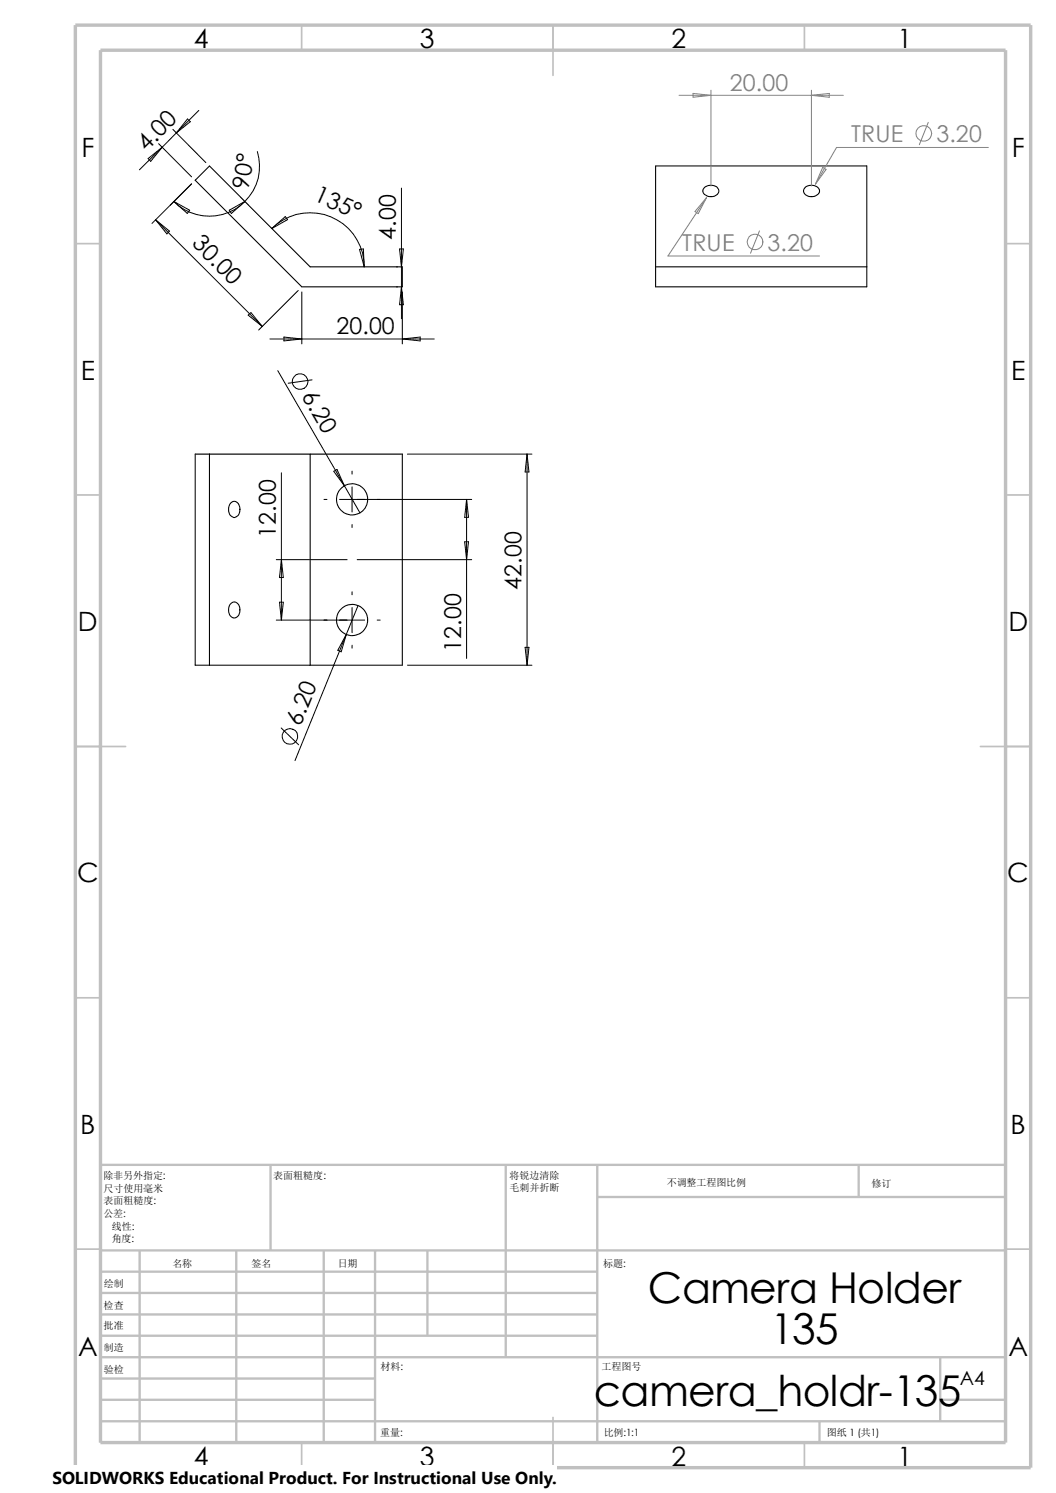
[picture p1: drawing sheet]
<svg xmlns="http://www.w3.org/2000/svg" width="210mm" height="297mm" viewBox="0 0 210 297" stroke-linecap="round" stroke-linejoin="round" font-family="sans-serif">
<g fill="none" stroke="#c0c0c0" stroke-width=".34">
<path d="M60 5v5M110 5v10M160 5v5M15 48.5h5M200 48.5h5M15 98.5h5M200 98.5h5M15 148.5h10M195 148.5h10M15 198.5h5M200 198.5h5M15 248.5h5"/>
<path d="M200 248.5h5M60 287v5M110 282v10M160 287v5"/>
</g>
<g fill="none" stroke="#c0c0c0" stroke-width=".47">
<path d="M53.8 231.7v17.1M100.6 231.7v38.3M118.8 231.7v55.3M118.8 238.1h81.2M170.8 231.7v6.4M200 231.7h-180v55.3M20 248.8h180M20 257.2h98.8M20 253h98.8M27.8 248.8v38.2M47 248.8v38.2M64.4 248.8v38.2"/>
<path d="M74.6 248.8v38.2M85 248.8v16.9M20 265.7h98.8M20 261.5h98.8M20 278.5h54.6M20 274.2h54.6M20 270h180M187 278.5h13M187 270v12.7M20 282.7h180M163 282.7v4.3"/>
</g>
<path d="M15 5h190v287h-190zM20 10h180v277h-180z" fill="none" stroke="#c0c0c0" stroke-width=".68" stroke-linecap="butt"/>
<g fill="none" stroke="#000" stroke-width=".21">
<path d="M38.8 35.9l2.9-2.9 20 20.1h18.3v4h-20zM130.4 33h42v24.1h-42zM140 37.4a1.86 1.86 0 0 1 2.9 .3 1.35 1.35 0 0 1-1.8 1.4 1.17 1.17 0 0 1-1.2-1.6zM160.2 37.2a1.84 1.84 0 0 1 2.8 .7 1.69 1.69 0 0 1-2.8 .8 .94 .94 0 0 1 0-1.5zM130.4 53.1h42M38.8 90.3h41.2v42h-41.2zM41.7 90.3v42M61.7 90.3v42M45.8 100.2a1.04 1.04 0 0 1 1.2-.4 1.04 1.04 0 0 1 .7 1 1.55 1.55 0 0 1-1.2 2.2 1.84 1.84 0 0 1-.7-2.8zM45.8 120.2a1.04 1.04 0 0 1 1.2-.4 1.04 1.04 0 0 1 .7 1 1.45 1.45 0 0 1-1.4 2.1 1.85 1.85 0 0 1-.5-2.7z"/>
<circle cx="70" cy="99.3" r="3.1"/>
<circle cx="70" cy="123.4" r="3.1"/>
</g>
<g fill="none" stroke="#000" stroke-width=".2">
<path d="M29.5 31.5l2.8-2.2-2.3 2.8zM31.5 28.6l6.6 6.6M32.3 29.3l-4.6 4.5M34.4 25.7l6.5 6.6M35.1 26.5l-2.8 2.8M37.3 23.7l.5 .5-2.7 2.3zM38.1 36.6l-7.9 7.8M39.5 22l-4.4 4.5M51.2 30.1a9.7 9.7 0 0 1-2.5 10M79.8 37.4v26M30.9 43.7l2.8 2.3-.5 .5zM30.9 43.7l21.3 21.2"/>
<path d="M34.6 40.1l3.1 1.7-.4 .7zM34.6 40.1a10 10 0 0 0 14.1 0M45.6 41.8l3.1-1.7-2.7 2.4zM54.1 45.5l2.6-2.4 .5 .6zM54.1 45.5a10.8 10.8 0 0 1 11.7-2.4 10.8 10.8 0 0 1 6.6 10M59.3 57.8l-7.9 7.9M60 58.1v10.3M71.5 49.6l.8-.1 .1 3.6zM78.8 53.1h.2M78.8 57.1h.2M79.5 49.5h.7l-.4 3.6zM79.8 57.1l.4 3.5h-.7z"/>
<path d="M80 58.1v10.3M49.4 62.7l.5-.5 2.3 2.7zM53.7 67.4h32.7M55.2 73.7l16.4 28.3M56.5 67.1l3.5 .3-3.5 .4zM62.1 75.6l-4.8 .6M80 67.4l3.6-.3v.7zM56 94.1v29.3M64.4 99.4h.6M66.4 93.8l.6-.4 1.5 3.2zM67.5 99.4h26.3M70 93.7v.6"/>
<path d="M70 96.9v5M81 90.3h24.8M92.8 99.4v31.6M92.8 99.4l.4 3.5h-.8zM104.8 90.3l.4 3.6h-.8zM104.8 90.3v42M54.9 111.3h14.1M55.6 119.8h.7l-.3 3.6zM56 111.3l.3 3.6h-.7zM70 104.4v.5M70 117.7v.6M71 111.3h22.8"/>
<path d="M92.4 107.8h.8l-.4 3.5zM54.9 123.4h17.6M68.9 126.2l-10.2 25.1M68.9 126.2l-1 3.5-.7-.3zM70 120.9v5M70 128.4v.5M71.2 120.5l-2.3 5.7M75 123.4h.6M81 132.3h24.8M104.4 128.8h.8l-.4 3.5zM55.9 144.8l3.5 3.4"/>
<circle cx="59.7" cy="75.9" r="1.56"/>
<circle cx="57.7" cy="146.5" r="1.55"/>
</g>
<g fill="none" stroke="#808080" stroke-width=".2">
<path d="M135 19h32.7M137.8 18.6l3.6 .4-3.6 .3zM141.4 17.9v19.1M161.4 17.9v19.1M161.4 19l3.5-.4v.7zM140.5 39.3l-7.7 11.6h30.2M140.5 39.3l-1.6 3.2-.7-.4zM163.6 33.3l.7 .4-2.1 2.9zM184.6 24.3l-1.8 4.5M196.6 29.3h-30.2l-4.2 7.3M151 45.9l-1.7 4.5"/>
<circle cx="183.7" cy="26.5" r="1.56"/>
<circle cx="150.2" cy="48.1" r="1.56"/>
</g>
<path d="M10.4 291.5h100.4v5.5h-100.4z" fill="#fff"/>
<g font-size="8.5">
<text x="128.9" y="259.2">Camera Holder</text>
<text x="153.2" y="267.3">135</text>
<text x="118.1" y="279.7">camera_holdr-135</text>
</g>
<g font-size="5.3">
<text x="38.5" y="9.6">4</text>
<text x="83.5" y="9.6">3</text>
<text x="133.5" y="9.6">2</text>
<text x="178.5" y="9.6">1</text>
<text x="16.2" y="31.3">F</text>
<text x="201.2" y="31.3">F</text>
<text x="16" y="75.6">E</text>
<text x="201.1" y="75.6">E</text>
<text x="15.5" y="125.6">D</text>
<text x="200.6" y="125.6">D</text>
<text x="15.3" y="175.6">C</text>
<text x="200.3" y="175.6">C</text>
<text x="16" y="225.6">B</text>
<text x="201" y="225.6">B</text>
<text x="15.5" y="269.8">A</text>
<text x="200.5" y="269.8">A</text>
<text x="38.5" y="291.6">4</text>
<text x="83.5" y="291.6">3</text>
<text x="133.5" y="291.6">2</text>
<text x="178.5" y="291.6">1</text>
</g>
<g font-size="4.6" fill="#808080">
<text x="145.1" y="18">20.00</text>
<text x="169.3" y="28.3">TRUE</text>
<text x="186.2" y="28.3">3.20</text>
<text x="135.7" y="49.9">TRUE</text>
<text x="152.6" y="49.9">3.20</text>
</g>
<g font-size="4.6">
<text x="29.1" y="30.3" transform="rotate(-45 29.1 30.3)">4.0</text>
<text x="49.4" y="37.8" transform="rotate(-81 49.4 37.8)">90°</text>
<text x="62.2" y="39.9" transform="rotate(24 62.2 39.9)">135°</text>
<text x="78.7" y="47.7" transform="rotate(-90 78.7 47.7)">4.00</text>
<text x="38" y="48.6" transform="rotate(45 38 48.6)">30.0</text>
<text x="66.9" y="66.5">20.00</text>
<text x="59.9" y="78.7" transform="rotate(60 59.9 78.7)">6.20</text>
<text x="54.9" y="107" transform="rotate(-90 54.9 107)">12.00</text>
<text x="103.7" y="117.3" transform="rotate(-90 103.7 117.3)">42.00</text>
<text x="91.7" y="129.7" transform="rotate(-90 91.7 129.7)">12.00</text>
<text x="59.7" y="144.6" transform="rotate(-68 59.7 144.6)">6.20</text>
</g>
<text font-size="3.9" x="190.9" y="275.5">A4</text>
<text font-size="3.4" x="10.4" y="295.2">SOLIDWORKS Educational Product. For Instructional Use Only.</text>
<g font-size="2">
<text x="20.6" y="234.6">除非另外指定:</text>
<text x="20.6" y="237.1">尺寸使用毫米</text>
<text x="20.6" y="239.6">表面粗糙度:</text>
<text x="54.4" y="234.6">表面粗糙度:</text>
<text x="101.3" y="234.5">将锐边清除</text>
<text x="101.3" y="237">毛刺并折断</text>
<text x="132.6" y="236">不调整工程图比例</text>
<text x="173.3" y="236.2">修订</text>
<text x="20.6" y="242.1">公差:</text>
<text x="22.2" y="244.6">线性:</text>
<text x="22.2" y="247.1">角度:</text>
<text x="50" y="252">签名</text>
<text x="67.2" y="252">日期</text>
<text x="119.9" y="252">标题:</text>
<text x="20.7" y="256.1">绘制</text>
<text x="34.3" y="252.1">名称</text>
<text x="20.6" y="260.4">检查</text>
<text x="20.6" y="264.4">批准</text>
<text x="20.7" y="268.8">制造</text>
<text x="20.7" y="273.2">验检</text>
<text x="75.6" y="272.5">材料:</text>
<text x="119.6" y="272.5">工程图号</text>
<text x="75.6" y="285.6">重量:</text>
<text x="120.1" y="285.6">比例:1:1</text>
<text x="164.5" y="285.6">图纸 1 (共1)</text>
</g>
</svg>
